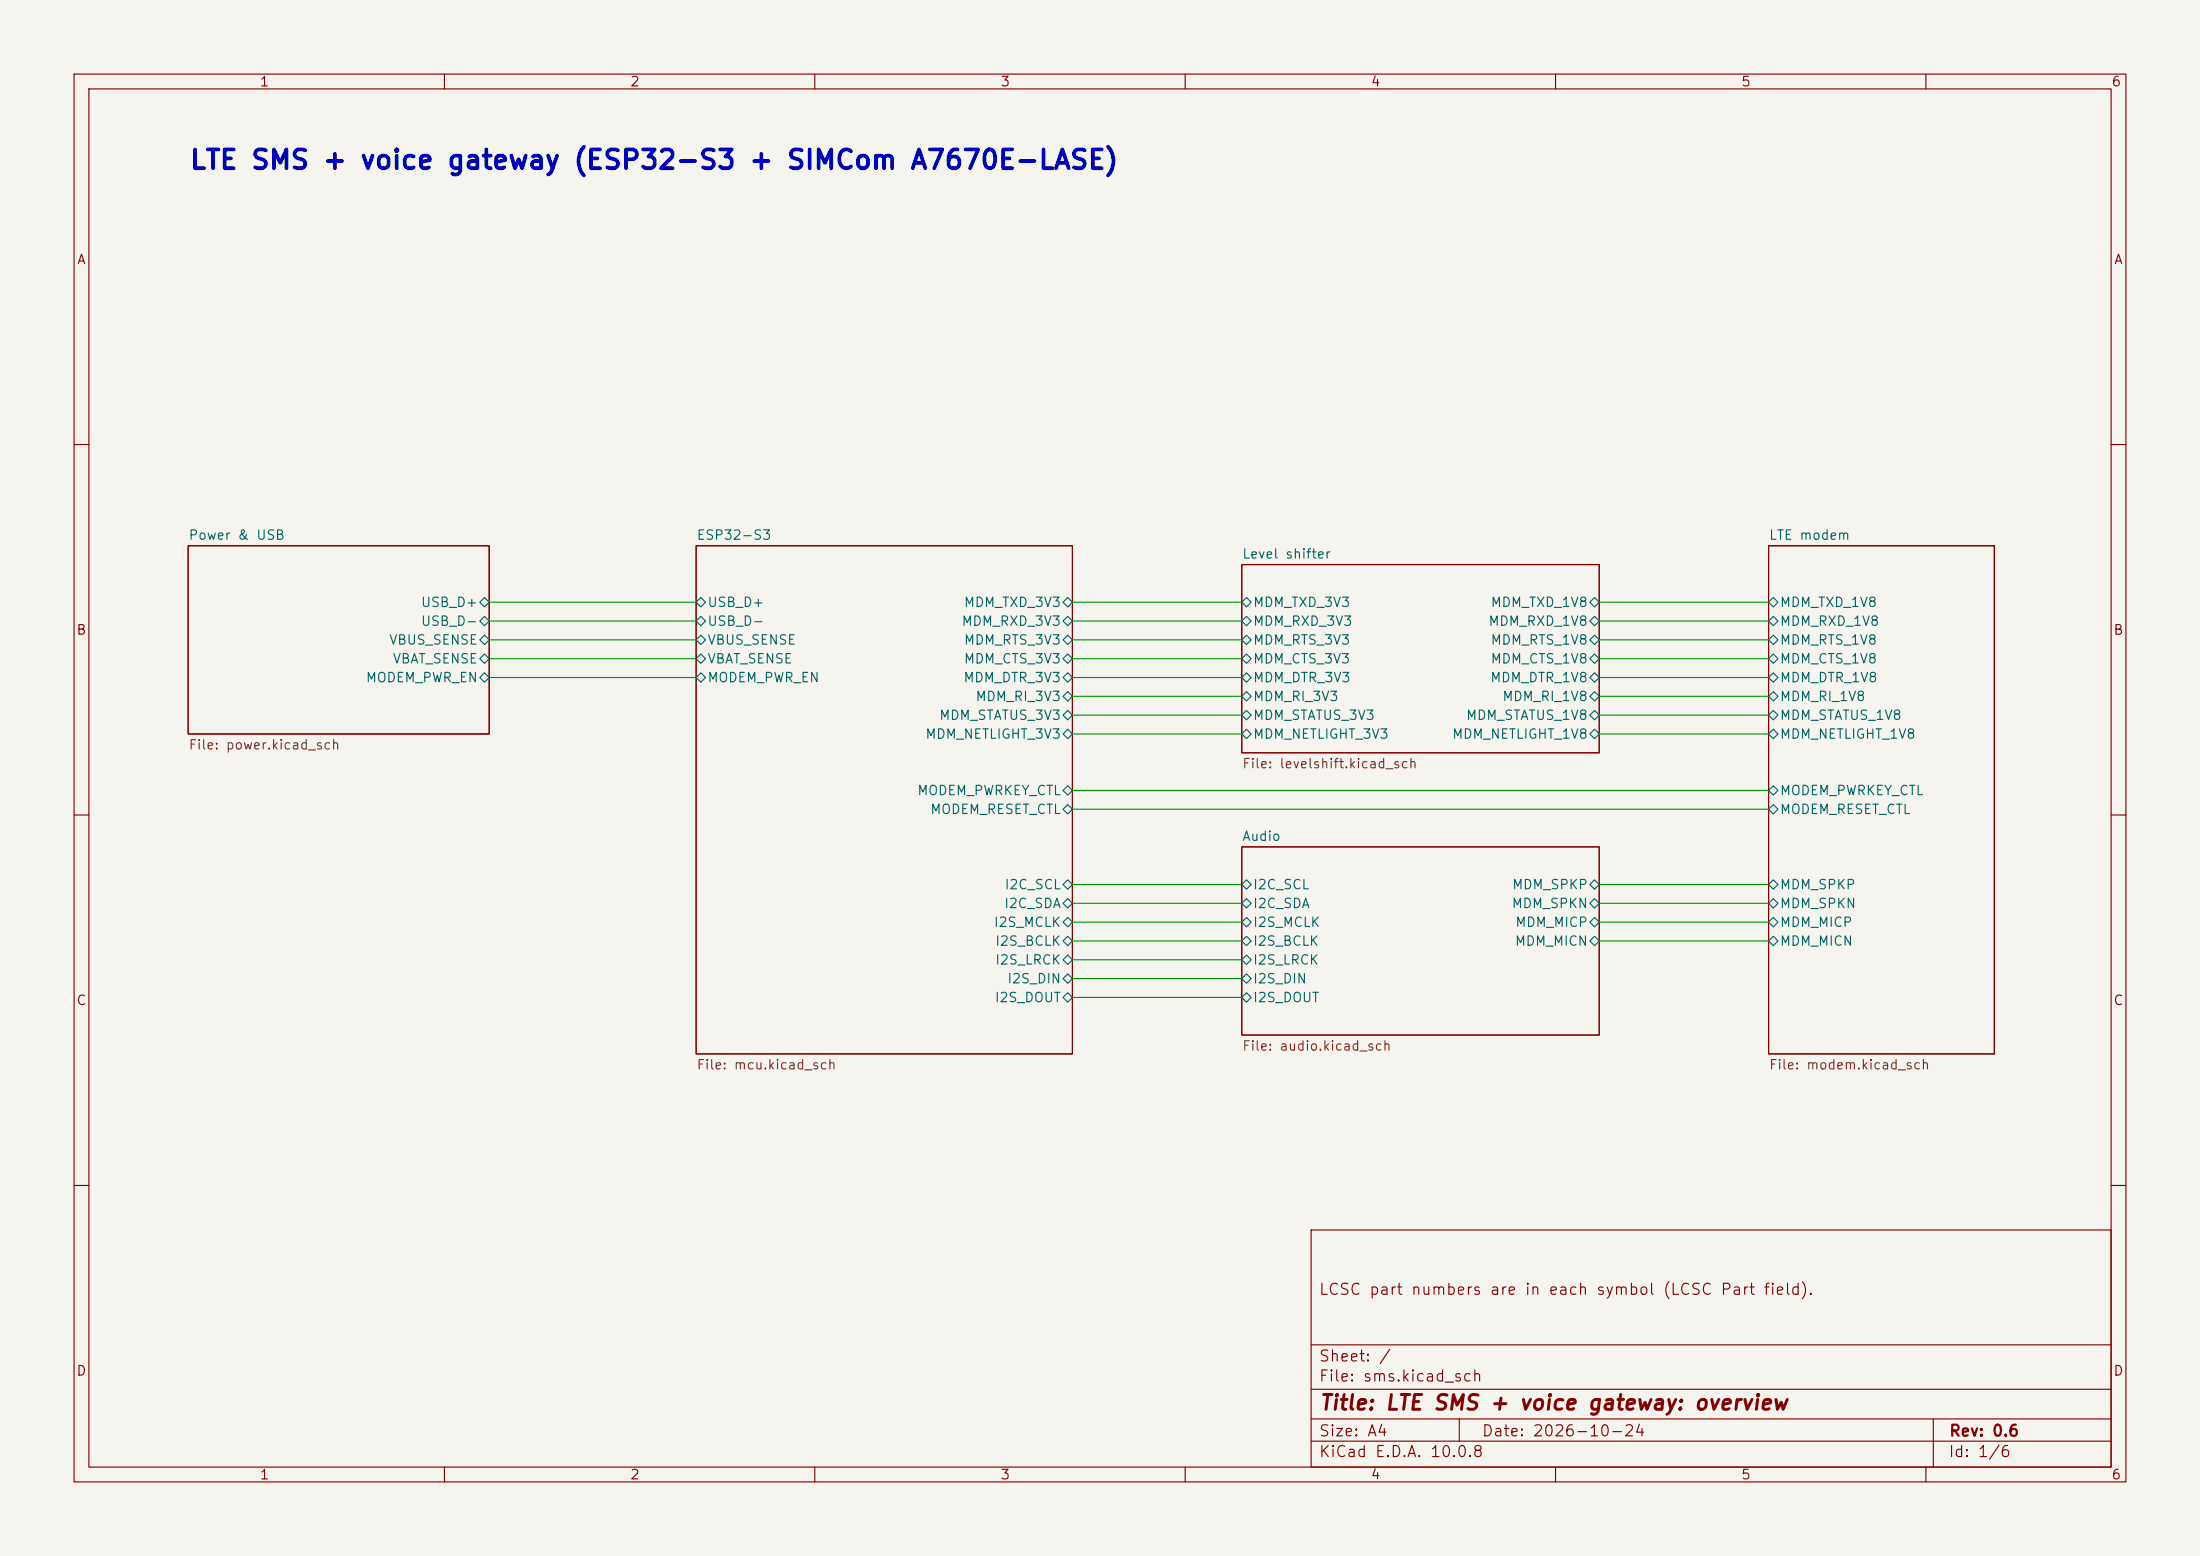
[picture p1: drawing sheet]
(kicad_sch
 (version 20260306)
 (generator "eeschema")
 (generator_version "10.0")
 (paper "A4")
 (title_block
  (title "LTE SMS + voice gateway: overview")
  (date "2026-10-24")
  (rev "0.6")
  (comment 2 "LCSC part numbers are in each symbol (LCSC Part field)."))
 (lib_symbols)
 (text "LTE SMS + voice gateway (ESP32-S3 + SIMCom A7670E-LASE)"
  (exclude_from_sim no)
  (at 25.4 20.32 0)
  (effects (font (size 2.54 2.54)
    (bold yes)) (justify left top)))
 (wire
  (pts (xy 144.78 88.9) (xy 167.64 88.9))
  (stroke (width 0) (type default)))
 (wire
  (pts (xy 215.9 121.92) (xy 238.76 121.92))
  (stroke (width 0) (type default)))
 (wire
  (pts (xy 144.78 127) (xy 167.64 127))
  (stroke (width 0) (type default)))
 (wire
  (pts (xy 144.78 109.22) (xy 238.76 109.22))
  (stroke (width 0) (type default)))
 (wire
  (pts (xy 66.04 86.36) (xy 93.98 86.36))
  (stroke (width 0) (type default)))
 (wire
  (pts (xy 66.04 83.82) (xy 93.98 83.82))
  (stroke (width 0) (type default)))
 (wire
  (pts (xy 215.9 83.82) (xy 238.76 83.82))
  (stroke (width 0) (type default)))
 (wire
  (pts (xy 215.9 96.52) (xy 238.76 96.52))
  (stroke (width 0) (type default)))
 (wire
  (pts (xy 66.04 91.44) (xy 93.98 91.44))
  (stroke (width 0) (type default)))
 (wire
  (pts (xy 215.9 119.38) (xy 238.76 119.38))
  (stroke (width 0) (type default)))
 (wire
  (pts (xy 144.78 119.38) (xy 167.64 119.38))
  (stroke (width 0) (type default)))
 (wire
  (pts (xy 144.78 91.44) (xy 167.64 91.44))
  (stroke (width 0) (type default)))
 (wire
  (pts (xy 215.9 93.98) (xy 238.76 93.98))
  (stroke (width 0) (type default)))
 (wire
  (pts (xy 215.9 88.9) (xy 238.76 88.9))
  (stroke (width 0) (type default)))
 (wire
  (pts (xy 215.9 127) (xy 238.76 127))
  (stroke (width 0) (type default)))
 (wire
  (pts (xy 144.78 129.54) (xy 167.64 129.54))
  (stroke (width 0) (type default)))
 (wire
  (pts (xy 144.78 81.28) (xy 167.64 81.28))
  (stroke (width 0) (type default)))
 (wire
  (pts (xy 215.9 81.28) (xy 238.76 81.28))
  (stroke (width 0) (type default)))
 (wire
  (pts (xy 66.04 81.28) (xy 93.98 81.28))
  (stroke (width 0) (type default)))
 (wire
  (pts (xy 144.78 121.92) (xy 167.64 121.92))
  (stroke (width 0) (type default)))
 (wire
  (pts (xy 144.78 99.06) (xy 167.64 99.06))
  (stroke (width 0) (type default)))
 (wire
  (pts (xy 215.9 124.46) (xy 238.76 124.46))
  (stroke (width 0) (type default)))
 (wire
  (pts (xy 144.78 83.82) (xy 167.64 83.82))
  (stroke (width 0) (type default)))
 (wire
  (pts (xy 144.78 86.36) (xy 167.64 86.36))
  (stroke (width 0) (type default)))
 (wire
  (pts (xy 144.78 134.62) (xy 167.64 134.62))
  (stroke (width 0) (type default)))
 (wire
  (pts (xy 144.78 132.08) (xy 167.64 132.08))
  (stroke (width 0) (type default)))
 (wire
  (pts (xy 144.78 106.68) (xy 238.76 106.68))
  (stroke (width 0) (type default)))
 (wire
  (pts (xy 144.78 96.52) (xy 167.64 96.52))
  (stroke (width 0) (type default)))
 (wire
  (pts (xy 66.04 88.9) (xy 93.98 88.9))
  (stroke (width 0) (type default)))
 (wire
  (pts (xy 215.9 86.36) (xy 238.76 86.36))
  (stroke (width 0) (type default)))
 (wire
  (pts (xy 144.78 124.46) (xy 167.64 124.46))
  (stroke (width 0) (type default)))
 (wire
  (pts (xy 215.9 91.44) (xy 238.76 91.44))
  (stroke (width 0) (type default)))
 (wire
  (pts (xy 215.9 99.06) (xy 238.76 99.06))
  (stroke (width 0) (type default)))
 (wire
  (pts (xy 144.78 93.98) (xy 167.64 93.98))
  (stroke (width 0) (type default)))
 (sheet
  (at 167.64 76.2)
  (size 48.26 25.4)
  (exclude_from_sim no)
  (in_bom yes)
  (on_board yes)
  (dnp no)
  (fields_autoplaced yes)
  (stroke (width 0.1524) (type solid))
  (fill (color 0 0 0 0))
  (property "Sheetname" "Level shifter" (at 167.64 75.49 0) (show_name no) (do_not_autoplace no) (effects (font (size 1.27 1.27)) (justify left bottom)))
  (property "Sheetfile" "levelshift.kicad_sch" (at 167.64 102.31 0) (show_name no) (do_not_autoplace no) (effects (font (size 1.27 1.27)) (justify left top)))
  (pin "MDM_TXD_3V3" bidirectional (at 167.64 81.28 180) (effects (font (size 1.27 1.27)) (justify left)))
  (pin "MDM_RXD_3V3" bidirectional (at 167.64 83.82 180) (effects (font (size 1.27 1.27)) (justify left)))
  (pin "MDM_RTS_3V3" bidirectional (at 167.64 86.36 180) (effects (font (size 1.27 1.27)) (justify left)))
  (pin "MDM_CTS_3V3" bidirectional (at 167.64 88.9 180) (effects (font (size 1.27 1.27)) (justify left)))
  (pin "MDM_DTR_3V3" bidirectional (at 167.64 91.44 180) (effects (font (size 1.27 1.27)) (justify left)))
  (pin "MDM_RI_3V3" bidirectional (at 167.64 93.98 180) (effects (font (size 1.27 1.27)) (justify left)))
  (pin "MDM_STATUS_3V3" bidirectional (at 167.64 96.52 180) (effects (font (size 1.27 1.27)) (justify left)))
  (pin "MDM_NETLIGHT_3V3" bidirectional (at 167.64 99.06 180) (effects (font (size 1.27 1.27)) (justify left)))
  (pin "MDM_TXD_1V8" bidirectional (at 215.9 81.28 0) (effects (font (size 1.27 1.27)) (justify right)))
  (pin "MDM_RXD_1V8" bidirectional (at 215.9 83.82 0) (effects (font (size 1.27 1.27)) (justify right)))
  (pin "MDM_RTS_1V8" bidirectional (at 215.9 86.36 0) (effects (font (size 1.27 1.27)) (justify right)))
  (pin "MDM_CTS_1V8" bidirectional (at 215.9 88.9 0) (effects (font (size 1.27 1.27)) (justify right)))
  (pin "MDM_DTR_1V8" bidirectional (at 215.9 91.44 0) (effects (font (size 1.27 1.27)) (justify right)))
  (pin "MDM_RI_1V8" bidirectional (at 215.9 93.98 0) (effects (font (size 1.27 1.27)) (justify right)))
  (pin "MDM_STATUS_1V8" bidirectional (at 215.9 96.52 0) (effects (font (size 1.27 1.27)) (justify right)))
  (pin "MDM_NETLIGHT_1V8" bidirectional (at 215.9 99.06 0) (effects (font (size 1.27 1.27)) (justify right))))
 (sheet
  (at 25.4 73.66)
  (size 40.64 25.4)
  (exclude_from_sim no)
  (in_bom yes)
  (on_board yes)
  (dnp no)
  (fields_autoplaced yes)
  (stroke (width 0.1524) (type solid))
  (fill (color 0 0 0 0))
  (property "Sheetname" "Power & USB" (at 25.4 72.95 0) (show_name no) (do_not_autoplace no) (effects (font (size 1.27 1.27)) (justify left bottom)))
  (property "Sheetfile" "power.kicad_sch" (at 25.4 99.77 0) (show_name no) (do_not_autoplace no) (effects (font (size 1.27 1.27)) (justify left top)))
  (pin "USB_D+" bidirectional (at 66.04 81.28 0) (effects (font (size 1.27 1.27)) (justify right)))
  (pin "USB_D-" bidirectional (at 66.04 83.82 0) (effects (font (size 1.27 1.27)) (justify right)))
  (pin "VBUS_SENSE" bidirectional (at 66.04 86.36 0) (effects (font (size 1.27 1.27)) (justify right)))
  (pin "VBAT_SENSE" bidirectional (at 66.04 88.9 0) (effects (font (size 1.27 1.27)) (justify right)))
  (pin "MODEM_PWR_EN" bidirectional (at 66.04 91.44 0) (effects (font (size 1.27 1.27)) (justify right))))
 (sheet
  (at 238.76 73.66)
  (size 30.48 68.58)
  (exclude_from_sim no)
  (in_bom yes)
  (on_board yes)
  (dnp no)
  (fields_autoplaced yes)
  (stroke (width 0.1524) (type solid))
  (fill (color 0 0 0 0))
  (property "Sheetname" "LTE modem" (at 238.76 72.95 0) (show_name no) (do_not_autoplace no) (effects (font (size 1.27 1.27)) (justify left bottom)))
  (property "Sheetfile" "modem.kicad_sch" (at 238.76 142.95 0) (show_name no) (do_not_autoplace no) (effects (font (size 1.27 1.27)) (justify left top)))
  (pin "MDM_TXD_1V8" bidirectional (at 238.76 81.28 180) (effects (font (size 1.27 1.27)) (justify left)))
  (pin "MDM_RXD_1V8" bidirectional (at 238.76 83.82 180) (effects (font (size 1.27 1.27)) (justify left)))
  (pin "MDM_RTS_1V8" bidirectional (at 238.76 86.36 180) (effects (font (size 1.27 1.27)) (justify left)))
  (pin "MDM_CTS_1V8" bidirectional (at 238.76 88.9 180) (effects (font (size 1.27 1.27)) (justify left)))
  (pin "MDM_DTR_1V8" bidirectional (at 238.76 91.44 180) (effects (font (size 1.27 1.27)) (justify left)))
  (pin "MDM_RI_1V8" bidirectional (at 238.76 93.98 180) (effects (font (size 1.27 1.27)) (justify left)))
  (pin "MDM_STATUS_1V8" bidirectional (at 238.76 96.52 180) (effects (font (size 1.27 1.27)) (justify left)))
  (pin "MDM_NETLIGHT_1V8" bidirectional (at 238.76 99.06 180) (effects (font (size 1.27 1.27)) (justify left)))
  (pin "MODEM_PWRKEY_CTL" bidirectional (at 238.76 106.68 180) (effects (font (size 1.27 1.27)) (justify left)))
  (pin "MODEM_RESET_CTL" bidirectional (at 238.76 109.22 180) (effects (font (size 1.27 1.27)) (justify left)))
  (pin "MDM_SPKP" bidirectional (at 238.76 119.38 180) (effects (font (size 1.27 1.27)) (justify left)))
  (pin "MDM_SPKN" bidirectional (at 238.76 121.92 180) (effects (font (size 1.27 1.27)) (justify left)))
  (pin "MDM_MICP" bidirectional (at 238.76 124.46 180) (effects (font (size 1.27 1.27)) (justify left)))
  (pin "MDM_MICN" bidirectional (at 238.76 127 180) (effects (font (size 1.27 1.27)) (justify left))))
 (sheet
  (at 167.64 114.3)
  (size 48.26 25.4)
  (exclude_from_sim no)
  (in_bom yes)
  (on_board yes)
  (dnp no)
  (fields_autoplaced yes)
  (stroke (width 0.1524) (type solid))
  (fill (color 0 0 0 0))
  (property "Sheetname" "Audio" (at 167.64 113.59 0) (show_name no) (do_not_autoplace no) (effects (font (size 1.27 1.27)) (justify left bottom)))
  (property "Sheetfile" "audio.kicad_sch" (at 167.64 140.41 0) (show_name no) (do_not_autoplace no) (effects (font (size 1.27 1.27)) (justify left top)))
  (pin "I2C_SCL" bidirectional (at 167.64 119.38 180) (effects (font (size 1.27 1.27)) (justify left)))
  (pin "I2C_SDA" bidirectional (at 167.64 121.92 180) (effects (font (size 1.27 1.27)) (justify left)))
  (pin "I2S_MCLK" bidirectional (at 167.64 124.46 180) (effects (font (size 1.27 1.27)) (justify left)))
  (pin "I2S_BCLK" bidirectional (at 167.64 127 180) (effects (font (size 1.27 1.27)) (justify left)))
  (pin "I2S_LRCK" bidirectional (at 167.64 129.54 180) (effects (font (size 1.27 1.27)) (justify left)))
  (pin "I2S_DIN" bidirectional (at 167.64 132.08 180) (effects (font (size 1.27 1.27)) (justify left)))
  (pin "I2S_DOUT" bidirectional (at 167.64 134.62 180) (effects (font (size 1.27 1.27)) (justify left)))
  (pin "MDM_SPKP" bidirectional (at 215.9 119.38 0) (effects (font (size 1.27 1.27)) (justify right)))
  (pin "MDM_SPKN" bidirectional (at 215.9 121.92 0) (effects (font (size 1.27 1.27)) (justify right)))
  (pin "MDM_MICP" bidirectional (at 215.9 124.46 0) (effects (font (size 1.27 1.27)) (justify right)))
  (pin "MDM_MICN" bidirectional (at 215.9 127 0) (effects (font (size 1.27 1.27)) (justify right))))
 (sheet
  (at 93.98 73.66)
  (size 50.8 68.58)
  (exclude_from_sim no)
  (in_bom yes)
  (on_board yes)
  (dnp no)
  (fields_autoplaced yes)
  (stroke (width 0.1524) (type solid))
  (fill (color 0 0 0 0))
  (property "Sheetname" "ESP32-S3" (at 93.98 72.95 0) (show_name no) (do_not_autoplace no) (effects (font (size 1.27 1.27)) (justify left bottom)))
  (property "Sheetfile" "mcu.kicad_sch" (at 93.98 142.95 0) (show_name no) (do_not_autoplace no) (effects (font (size 1.27 1.27)) (justify left top)))
  (pin "USB_D+" bidirectional (at 93.98 81.28 180) (effects (font (size 1.27 1.27)) (justify left)))
  (pin "USB_D-" bidirectional (at 93.98 83.82 180) (effects (font (size 1.27 1.27)) (justify left)))
  (pin "VBUS_SENSE" bidirectional (at 93.98 86.36 180) (effects (font (size 1.27 1.27)) (justify left)))
  (pin "VBAT_SENSE" bidirectional (at 93.98 88.9 180) (effects (font (size 1.27 1.27)) (justify left)))
  (pin "MODEM_PWR_EN" bidirectional (at 93.98 91.44 180) (effects (font (size 1.27 1.27)) (justify left)))
  (pin "MDM_TXD_3V3" bidirectional (at 144.78 81.28 0) (effects (font (size 1.27 1.27)) (justify right)))
  (pin "MDM_RXD_3V3" bidirectional (at 144.78 83.82 0) (effects (font (size 1.27 1.27)) (justify right)))
  (pin "MDM_RTS_3V3" bidirectional (at 144.78 86.36 0) (effects (font (size 1.27 1.27)) (justify right)))
  (pin "MDM_CTS_3V3" bidirectional (at 144.78 88.9 0) (effects (font (size 1.27 1.27)) (justify right)))
  (pin "MDM_DTR_3V3" bidirectional (at 144.78 91.44 0) (effects (font (size 1.27 1.27)) (justify right)))
  (pin "MDM_RI_3V3" bidirectional (at 144.78 93.98 0) (effects (font (size 1.27 1.27)) (justify right)))
  (pin "MDM_STATUS_3V3" bidirectional (at 144.78 96.52 0) (effects (font (size 1.27 1.27)) (justify right)))
  (pin "MDM_NETLIGHT_3V3" bidirectional (at 144.78 99.06 0) (effects (font (size 1.27 1.27)) (justify right)))
  (pin "MODEM_PWRKEY_CTL" bidirectional (at 144.78 106.68 0) (effects (font (size 1.27 1.27)) (justify right)))
  (pin "MODEM_RESET_CTL" bidirectional (at 144.78 109.22 0) (effects (font (size 1.27 1.27)) (justify right)))
  (pin "I2C_SCL" bidirectional (at 144.78 119.38 0) (effects (font (size 1.27 1.27)) (justify right)))
  (pin "I2C_SDA" bidirectional (at 144.78 121.92 0) (effects (font (size 1.27 1.27)) (justify right)))
  (pin "I2S_MCLK" bidirectional (at 144.78 124.46 0) (effects (font (size 1.27 1.27)) (justify right)))
  (pin "I2S_BCLK" bidirectional (at 144.78 127 0) (effects (font (size 1.27 1.27)) (justify right)))
  (pin "I2S_LRCK" bidirectional (at 144.78 129.54 0) (effects (font (size 1.27 1.27)) (justify right)))
  (pin "I2S_DIN" bidirectional (at 144.78 132.08 0) (effects (font (size 1.27 1.27)) (justify right)))
  (pin "I2S_DOUT" bidirectional (at 144.78 134.62 0) (effects (font (size 1.27 1.27)) (justify right))))
 (sheet_instances
  (path ""
   (page "1")))
 (embedded_fonts no))
